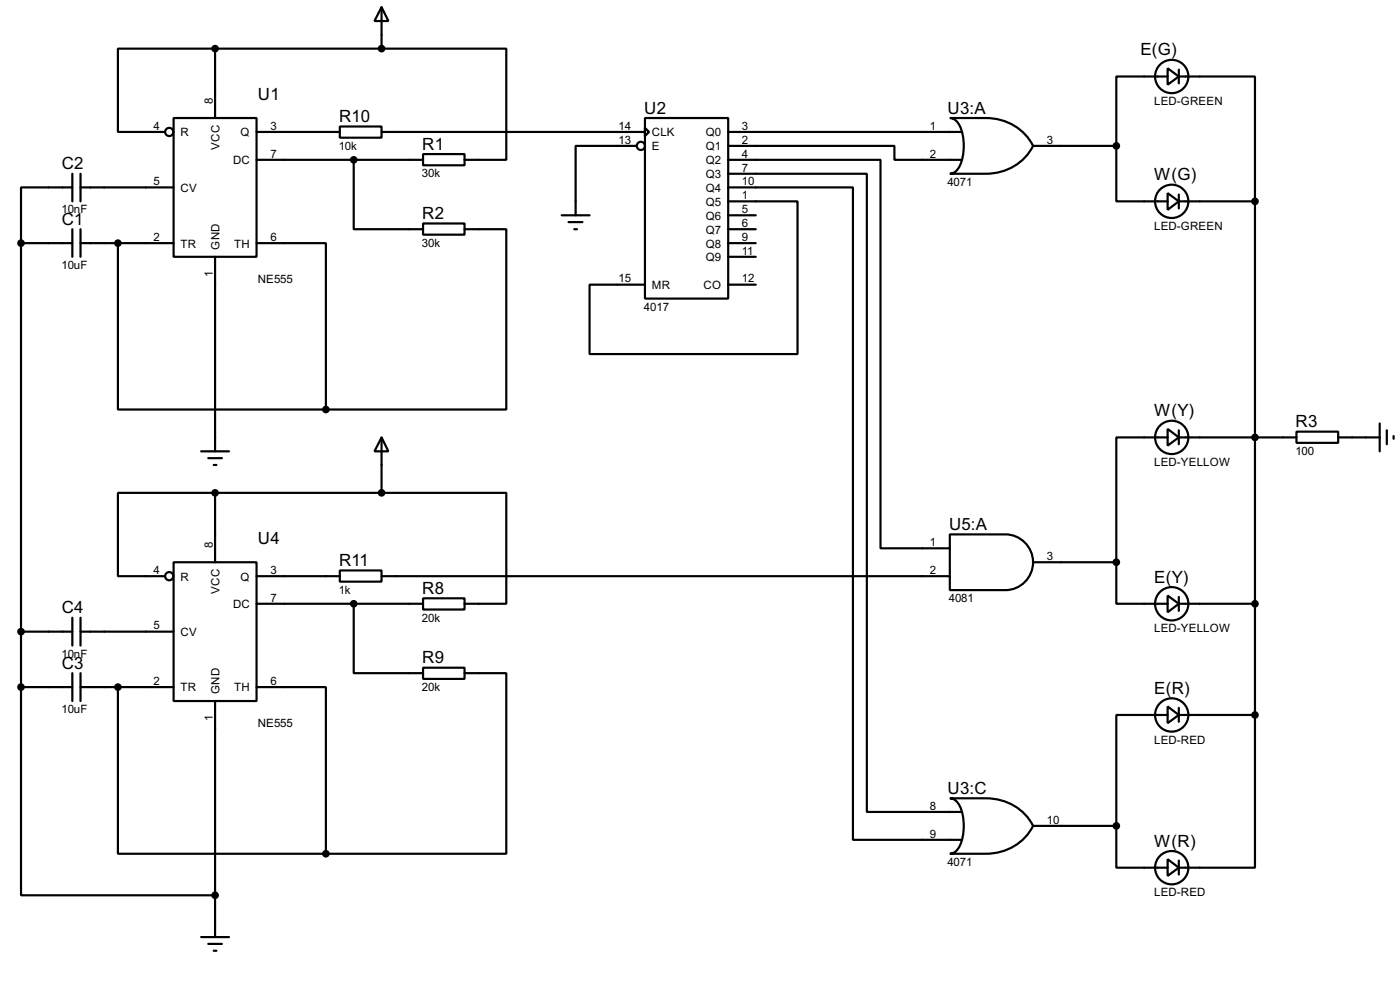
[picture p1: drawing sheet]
<svg xmlns="http://www.w3.org/2000/svg" width="256mm" height="180mm" viewBox="0 0 256 180" stroke-linecap="round" stroke-linejoin="round" font-family="sans-serif">
<g fill="none" stroke="#000" stroke-width=".4">
<path d="M39.4 8.9h-17.8v15.3h8.7M39.4 8.9v12.7M39.4 8.9h30.5M69.9 1.3l1.3 2.6h-2.6zM69.9 8.9h22.9v20.4h-7.7M69.9 1.3v7.6M213.9 12.5l2.1 1.5-2.1 1.5zM213.9 14h-9.4v12.7M216 14h13.9v22.9M216 12.8v2.5M13.3 34.3h-9.4v10.2M13.3 31.8v5.1"/>
<path d="M14.8 34.3h17M14.8 31.8v5.1M31.8 21.6h15.2v25.4h-15.2zM47 24.2h15.3M47 29.3h30.5M62.3 23.2h7.6v2h-7.6zM64.8 29.3v12.7h12.7M69.9 24.2h48.3M77.5 28.2h7.6v2.1h-7.6zM102.9 39.4h5.1M116.6 26.7h-11.1v12.7M118.2 21.6h15.2v33.1h-15.2z"/>
<path d="M118.2 23.4l.7 .8-.7 .7zM133.4 36.9h12.7v27.9h-38.1v-12.7h10.2M133.4 26.7h30.5v2.6h12.2M133.4 31.8h25.4v116.8h17.3M133.4 34.3h22.9v119.4h19.8M133.4 29.3h27.9v71.1h12.7M133.4 24.2h42.7M133.4 39.4h5.1M174 21.6h6.6a9.5 9.5 0 0 1 8.7 5.1 9.5 9.5 0 0 1-8.7 5.1h-6.6a2.2 2.2 0 0 0 1.9-1.5 9.3 9.3 0 0 0-.4-7.8l-.9-.8zM189.3 26.7h15.2M204.5 26.7v10.2h9.4M213.9 35.4l2.1 1.5-2.1 1.5z"/>
<path d="M216 36.9h13.9M216 35.6v2.6M229.9 36.9v94M3.9 44.5h9.4M3.9 44.5v81.3M13.3 42v5M14.8 44.5h17M14.8 42v5M21.6 44.5v30.5h38.1M39.4 47v35.6M47 44.5h12.7v30.5M77.5 40.9h7.6v2.1h-7.6z"/>
<path d="M85.1 42h7.7v33h-33.1M104.2 40.7h2.5M105.2 42h.5M133.4 44.5h5.1M133.4 52.1h5.1M133.4 42h5.1M133.4 47h5.1M213.9 78.5l2.1 1.6-2.1 1.5zM216 78.8v2.5M237.5 79h7.7v2.1h-7.7zM252.8 77.5v5.1M254.1 78.8v2.5"/>
<path d="M255.3 79.8v.5M36.9 82.6h5.1M38.2 83.9h2.5M39.2 85.1h.5M39.4 90.2h-17.8v15.3h8.7M39.4 90.2v12.7M39.4 90.2h30.5M69.9 80.1l1.3 2.5h-2.6zM69.9 90.2h22.9v20.3h-7.7M69.9 80.1v10.1M174 97.8h10.2a5.1 5.1 0 0 1 5.1 5.1 5.1 5.1 0 0 1-5.1 5.1h-10.2zM213.9 80.1h-9.4v22.8"/>
<path d="M216 80.1h21.5M245.2 80.1h7.6M3.9 115.6h9.4M13.3 113.1v5.1M14.8 115.6h17M14.8 113.1v5.1M31.8 102.9h15.2v25.4h-15.2zM47 105.5h15.3M47 110.5h30.5M62.3 104.4h7.6v2.1h-7.6zM64.8 110.5v12.7h12.7M69.9 105.5h104.1"/>
<path d="M77.5 109.5h7.6v2.1h-7.6zM189.3 102.9h15.2M204.5 102.9v7.6h9.4M213.9 109l2.1 1.5-2.1 1.6zM216 110.5h13.9M216 109.3v2.5M3.9 125.8v38.1h35.5M3.9 125.8h9.4M13.3 123.2v5.1M14.8 125.8h17M14.8 123.2v5.1M21.6 125.8v30.5h38.1"/>
<path d="M39.4 128.3v43.2M47 125.8h12.7v30.5M77.5 122.2h7.6v2.1h-7.6zM85.1 123.2h7.7v33.1h-33.1M213.9 129.3l2.1 1.6-2.1 1.5zM213.9 130.9h-9.4v20.3M216 130.9h13.9M216 129.6v2.5M229.9 130.9v27.9h-13.9M174 146.1h6.6a9.5 9.5 0 0 1 8.7 5.1 9.5 9.5 0 0 1-8.7 5.1h-6.6a2.2 2.2 0 0 0 1.9-1.5 9.2 9.2 0 0 0-.4-7.8l-.9-.8zM189.3 151.2h15.2M204.5 151.2v7.6h9.4"/>
<path d="M213.9 157.3l2.1 1.5-2.1 1.5zM216 157.5v2.6M36.9 171.5h5.1M38.2 172.8h2.5M39.2 174h.5"/>
<circle cx="214.6" cy="14" r="3.1"/>
<circle cx="31" cy="24.2" r=".75"/>
<circle cx="117.4" cy="26.7" r=".75"/>
<circle cx="214.6" cy="36.9" r="3.1"/>
<circle cx="214.6" cy="80.1" r="3.1"/>
<circle cx="31" cy="105.5" r=".75"/>
<circle cx="214.6" cy="110.5" r="3.1"/>
<circle cx="214.6" cy="130.9" r="3.1"/>
<circle cx="214.6" cy="158.8" r="3.1"/>
</g>
<g fill="#000" stroke="#000" stroke-width=".4">
<circle cx="39.4" cy="8.9" r=".5"/>
<circle cx="69.9" cy="8.9" r=".5"/>
<circle cx="64.8" cy="29.3" r=".5"/>
<circle cx="204.5" cy="26.7" r=".5"/>
<circle cx="229.9" cy="36.9" r=".5"/>
<circle cx="3.8" cy="44.5" r=".5"/>
<circle cx="21.6" cy="44.5" r=".5"/>
<circle cx="59.7" cy="75" r=".5"/>
<circle cx="39.4" cy="90.2" r=".5"/>
<circle cx="69.9" cy="90.2" r=".5"/>
<circle cx="229.9" cy="80.1" r=".5"/>
<circle cx="3.8" cy="115.6" r=".5"/>
<circle cx="64.8" cy="110.5" r=".5"/>
<circle cx="204.5" cy="102.9" r=".5"/>
<circle cx="229.9" cy="110.5" r=".5"/>
<circle cx="3.8" cy="125.8" r=".5"/>
<circle cx="21.6" cy="125.8" r=".5"/>
<circle cx="229.9" cy="130.9" r=".5"/>
<circle cx="59.7" cy="156.3" r=".5"/>
<circle cx="204.5" cy="151.2" r=".5"/>
<circle cx="39.4" cy="163.9" r=".5"/>
</g>
<g font-size="3.5">
<text x="208.9" y="10.2">E(G)</text>
<text x="47.3" y="18.3">U1</text>
<text x="62.1" y="22.4">R10</text>
<text x="118" y="20.8">U2</text>
<text x="173.6" y="20.8">U3:A</text>
<text x="77.4" y="27.4">R1</text>
<text x="11.3" y="31">C2</text>
<text x="211.5" y="33">W(G)</text>
<text x="11.3" y="41.2">C1</text>
<text x="77.4" y="40.1">R2</text>
<text x="211.5" y="76.2">W(Y)</text>
<text x="237.4" y="78.2">R3</text>
<text x="47.3" y="99.6">U4</text>
<text x="173.9" y="97">U5:A</text>
<text x="62.1" y="103.6">R11</text>
<text x="211.5" y="106.7">E(Y)</text>
<text x="11.3" y="112.3">C4</text>
<text x="77.4" y="108.7">R8</text>
<text x="11.3" y="122.4">C3</text>
<text x="77.4" y="121.4">R9</text>
<text x="211.5" y="127">E(R)</text>
<text x="173.6" y="145.3">U3:C</text>
<text x="211.5" y="155">W(R)</text>
</g>
<g font-size="2.4">
<text x="28.1" y="23.8">4</text>
<text x="39" y="19.1" transform="rotate(-90 39 19.1)">8</text>
<text x="49.6" y="23.8">3</text>
<text x="113.3" y="23.8">14</text>
<text x="135.9" y="23.8">3</text>
<text x="170.4" y="23.8">1</text>
<text x="211.4" y="19.2">LED-GREEN</text>
<text x="33.1" y="25">R</text>
<text x="40.2" y="27.4" transform="rotate(-90 40.2 27.4)">VCC</text>
<text x="44.1" y="25">Q</text>
<text x="49.6" y="28.9">7</text>
<text x="62.1" y="27.4">10k</text>
<text x="113.3" y="26.3">13</text>
<text x="119.4" y="25">CLK</text>
<text x="119.4" y="27.5">E</text>
<text x="129.3" y="25">Q0</text>
<text x="129.3" y="27.5">Q1</text>
<text x="135.9" y="26.3">2</text>
<text x="135.9" y="28.9">4</text>
<text x="170.4" y="28.9">2</text>
<text x="191.8" y="26.3">3</text>
<text x="28.1" y="33.9">5</text>
<text x="33.1" y="35.1">CV</text>
<text x="42.7" y="30">DC</text>
<text x="77.3" y="32.5">30k</text>
<text x="129.3" y="30">Q2</text>
<text x="129.3" y="32.6">Q3</text>
<text x="129.3" y="35.1">Q4</text>
<text x="135.9" y="31.4">7</text>
<text x="135.9" y="33.9">10</text>
<text x="173.6" y="34">4071</text>
<text x="11.3" y="39.1">10nF</text>
<text x="129.3" y="37.7">Q5</text>
<text x="129.3" y="40.2">Q6</text>
<text x="135.9" y="36.5">1</text>
<text x="135.9" y="39">5</text>
<text x="135.9" y="41.6">6</text>
<text x="28.1" y="44.1">2</text>
<text x="33.1" y="45.3">TR</text>
<text x="40.2" y="45.7" transform="rotate(-90 40.2 45.7)">GND</text>
<text x="42.9" y="45.3">TH</text>
<text x="49.6" y="44.1">6</text>
<text x="77.3" y="45.2">30k</text>
<text x="129.3" y="42.7">Q7</text>
<text x="129.3" y="45.3">Q8</text>
<text x="129.3" y="47.8">Q9</text>
<text x="135.9" y="44.1">9</text>
<text x="135.9" y="46.6">11</text>
<text x="211.4" y="42.1">LED-GREEN</text>
<text x="11.3" y="49.2">10uF</text>
<text x="39" y="50.7" transform="rotate(-90 39 50.7)">1</text>
<text x="47.2" y="51.8">NE555</text>
<text x="113.3" y="51.7">15</text>
<text x="119.4" y="52.9">MR</text>
<text x="128.9" y="52.9">CO</text>
<text x="135.9" y="51.7">12</text>
<text x="118" y="56.8">4017</text>
<text x="237.3" y="83.3">100</text>
<text x="211.4" y="85.3">LED-YELLOW</text>
<text x="39" y="100.4" transform="rotate(-90 39 100.4)">8</text>
<text x="170.4" y="100">1</text>
<text x="28.1" y="105.1">4</text>
<text x="33.1" y="106.3">R</text>
<text x="44.1" y="106.3">Q</text>
<text x="49.6" y="105.1">3</text>
<text x="170.4" y="105.1">2</text>
<text x="191.8" y="102.5">3</text>
<text x="40.2" y="108.7" transform="rotate(-90 40.2 108.7)">VCC</text>
<text x="42.7" y="111.3">DC</text>
<text x="49.6" y="110.1">7</text>
<text x="62.1" y="108.7">1k</text>
<text x="77.3" y="113.8">20k</text>
<text x="173.8" y="110.2">4081</text>
<text x="28.1" y="115.2">5</text>
<text x="33.1" y="116.4">CV</text>
<text x="211.4" y="115.8">LED-YELLOW</text>
<text x="11.3" y="120.4">10nF</text>
<text x="28.1" y="125.4">2</text>
<text x="49.6" y="125.4">6</text>
<text x="11.3" y="130.5">10uF</text>
<text x="33.1" y="126.6">TR</text>
<text x="40.2" y="127" transform="rotate(-90 40.2 127)">GND</text>
<text x="42.9" y="126.6">TH</text>
<text x="77.3" y="126.5">20k</text>
<text x="39" y="132" transform="rotate(-90 39 132)">1</text>
<text x="47.2" y="133.1">NE555</text>
<text x="211.4" y="136.1">LED-RED</text>
<text x="170.4" y="148.2">8</text>
<text x="170.4" y="153.3">9</text>
<text x="191.8" y="150.8">10</text>
<text x="173.6" y="158.5">4071</text>
<text x="211.4" y="164.1">LED-RED</text>
</g>
</svg>
